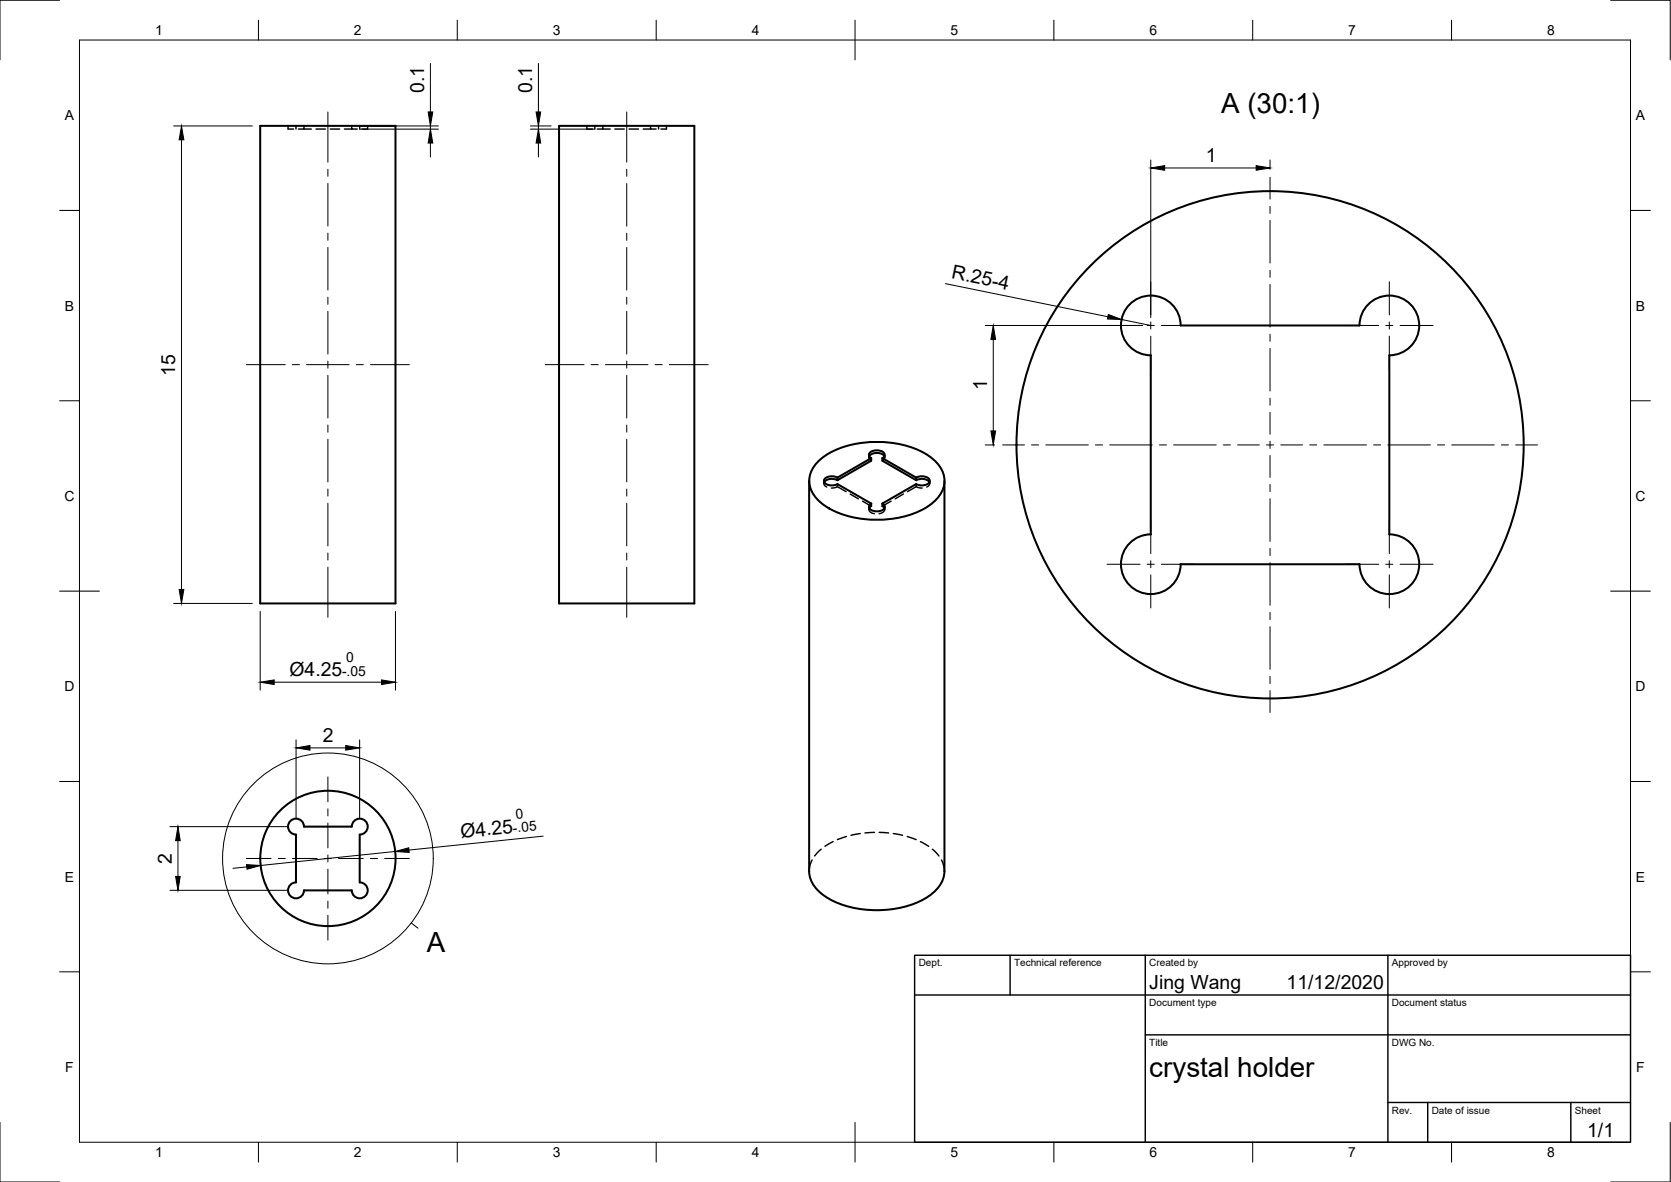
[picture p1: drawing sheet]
<svg xmlns="http://www.w3.org/2000/svg" width="420mm" height="297mm" viewBox="0 0 420 297" stroke-linecap="round" stroke-linejoin="round" font-family="sans-serif">
<!-- layer: Hidden -->
<g fill="none" stroke="#000" stroke-width=".36">
<path d="M72.4 31.6v.8h1.4M74.4 31.6v.8M76.4 31.6v.8h-1.4M76.4 32.4h1.9M79.5 32.4h2.3M83 32.4h2.4M86.6 32.4h1.8M88.4 31.6v.8h1.4M90.4 31.6v.8M92.4 31.6v.8h-1.4M147.6 31.6v.8h1.4M149.6 31.6v.8"/>
<path d="M151.6 31.6v.8h-1.4M151.6 32.4h1.8M154.6 32.4h2.4M158.2 32.4h2.3M161.7 32.4h1.9M163.6 31.6v.8h1.4M165.6 31.6v.8M167.6 31.6v.8h-1.4M218.5 114.3v.7M218.5 114.6v.7l.6 .5M222.4 114.6v.7l-.5 .5M222.5 114.3v.7"/>
<path d="M207.1 120.8v.7M207.2 121.2v.6l.7 .6M210.6 121.7v.6l-1.6 .3M210.6 122.3l2.1 1.3M213.8 124.1l2 1.3M216.9 125.9l2.2 1.3M218.5 127.4v.6M218.5 127.7a1.18 1.18 0 0 0 1.4 1.4M222.4 127.7a1.18 1.18 0 0 1-1.4 1.4M222.5 127.4v.6M224 125.9l-2.1 1.3M227.2 124.1l-2.1 1.3"/>
<path d="M230.4 121.7v.6l1.5 .3M230.4 122.3l-2.2 1.3M233.7 121.2v.6l-.7 .6M233.8 120.8v.7M204.2 216.1l-.6 1.5-.1 1.4M206.5 213.4l-1.7 1.7M209.5 211.5l-2.1 1.2M212.8 210.2l-2.2 .8M216.3 209.5l-2.3 .4M219.9 209.2l-2.4 .1M221.1 209.2l2.3 .1M224.6 209.5l2.3 .4"/>
<path d="M228.1 210.2l2.3 .8M231.4 211.5l2.1 1.2M234.4 213.4l1.7 1.7M236.7 216.1l.6 1.5 .2 1.4"/>
</g>
<!-- layer: Visible -->
<g fill="none" stroke="#000" stroke-width=".51">
<path d="M65.4 31.6h34v120h-34zM140.6 31.6h34v120h-34zM296.8 81.8h45a7.5 7.5 0 0 1 7.5-7.5 7.5 7.5 0 0 1 7.5 7.5 7.5 7.5 0 0 1-7.5 7.5v45M296.9 81.8a7.5 7.5 0 0 0-7.5-7.5 7.5 7.5 0 0 0-7.5 7.5 7.5 7.5 0 0 0 7.5 7.5l-.1 45M206 115.7a22.6 22.6 0 0 1 16.1-4.6 21.5 21.5 0 0 1 12.8 4.6 6.5 6.5 0 0 1 0 10.3 22.6 22.6 0 0 1-16 4.6 21.5 21.5 0 0 1-12.9-4.6 6.5 6.5 0 0 1 0-10.3zM218.6 114.6a2.64 2.64 0 0 1 3.8 0M219 115.1a.95 .95 0 0 1-.5-1.1 .95 .95 0 0 1 1-.7l1-.1a1.63 1.63 0 0 1 1.9 1.3l-.5 .6M219.1 115.1v.7l-8.5 4.9M219.1 115.1l-8.5 4.9M221.9 115.1v.7l8.5 4.9M221.9 115.1l8.5 4.9M203.5 120.8v98.1a8.8 8.8 0 0 0 5.6 7.3 26.6 26.6 0 0 0 24-.7 8.3 8.3 0 0 0 4.4-6.6v-98.1"/>
<path d="M210.6 120v.7M210.6 120a2.61 2.61 0 0 0-3.4 .7 1.63 1.63 0 0 0 2 1.3l1.4-.3 8.5 4.8M210.6 120.7a2.81 2.81 0 0 0-3.4 .5M219.1 126.5l-.1 .7-.5 .5M219.1 126.5a.95 .95 0 0 0-.6 1.1 .95 .95 0 0 0 1 .8l1 .1a1.63 1.63 0 0 0 2-1.3l-.6-.7M221.9 126.5v.7l.5 .5M230.4 120v.7M230.4 120a2.61 2.61 0 0 1 3.4 .7 1.63 1.63 0 0 1-2 1.3l-1.4-.3-8.5 4.8M230.4 120.7a2.81 2.81 0 0 1 3.3 .5M289.4 134.3a7.5 7.5 0 0 0-7.5 7.5 7.5 7.5 0 0 0 7.5 7.5 7.5 7.5 0 0 0 7.5-7.5M349.3 134.3a7.5 7.5 0 0 1 7.5 7.5 7.5 7.5 0 0 1-7.5 7.5 7.5 7.5 0 0 1-7.5-7.5h-45M74.4 209.7v12a2 2 0 0 0-2 2 2 2 0 0 0 2 2 2 2 0 0 0 2-2"/>
<path d="M90.4 209.7l.1 12a2 2 0 0 1 2 2 2 2 0 0 1-2 2 2 2 0 0 1-2-2M90.5 209.7a2 2 0 0 0 2-2 2 2 0 0 0-2-2 2 2 0 0 0-2 2h-12.1a2 2 0 0 0-2-2 2 2 0 0 0-2 2 2 2 0 0 0 2 2M76.4 223.8h12"/>
<circle cx="319.3" cy="111.8" r="63.8"/>
<circle cx="82.5" cy="215.7" r="17"/>
</g>
<!-- layer: Border -->
<g fill="none" stroke="#000" stroke-width=".25">
<path d="M15 .1h-15v15M20 10.1h390v276.9h-390zM65 5.1v5M115 5.1v5M165 5.1v5M215 5.1v10M265 5.1v5M315 5.1v5M365 5.1v5M405 .1h15v15M15 52.9h5M410 52.9h5"/>
<path d="M15 100.7h5M410 100.7h5M15 148.6h10M405 148.6h10M15 196.4h5M410 196.4h5M15 244.2h5M410 244.2h5M0 282.1v14.9h15M65 287v5M115 287v5M165 287v5"/>
<path d="M215 282.1v9.9M265 287v5M315 287v5M365 287v5M420 282.1v14.9h-15"/>
</g>
<!-- layer: TitleBlock -->
<path d="M230 240.1h180v46.9h-180zM230 250h180M254 240.1v9.9M288 240.1v46.9M349 240.1v46.9M288 260.1h122M349 277.1h61M359 277.1v9.9M395 277.1v9.9" fill="none" stroke="#000" stroke-width=".36"/>
<!-- layer: Annotations -->
<g fill="none" stroke="#000" stroke-width=".25">
<path d="M103.4 232l1.7 1.2"/>
<circle cx="82.5" cy="215.7" r="26.5"/>
</g>
<!-- layer: Center Lines -->
<g fill="none" stroke="#000" stroke-width=".25">
<path d="M82.4 28.1v12.7M157.6 28.1v12.7M82.4 42.5v1.8M82.4 46.1v10.7M82.4 58.6v1.8M157.6 42.5v1.8M157.6 46.1v10.7M157.6 58.6v1.8M319.3 44.5v5.5M319.3 51.8v1.8M319.3 55.4v10.7M82.4 62.2v10.7"/>
<path d="M82.4 74.7v1.8M82.4 78.2v10.8M157.6 62.2v10.7M157.6 74.7v1.8M157.6 78.2v10.8M289.3 70.8v8.3M319.3 67.9v1.8M319.3 71.5v10.7M349.3 70.8v8.3M61.9 91.6h9.8M73.5 91.6h1.8M77.1 91.6h10.7"/>
<path d="M82.4 90.7v1.8M82.4 94.3v10.7M89.6 91.6h1.8M93.2 91.6h9.7M137.1 91.6h9.8M148.7 91.6h1.7M152.2 91.6h10.7M157.6 90.7v1.8M157.6 94.3v10.7M164.7 91.6h1.8M168.3 91.6h9.8M278.3 81.8h8.4"/>
<path d="M288.4 81.8h1.8M289.3 80.9v1.8M289.3 84.5v8.3M292 81.8h8.3M319.3 84v1.8M319.3 87.6v10.7M338.3 81.8h8.4M348.4 81.8h1.8M349.3 80.9v1.8M349.3 84.5v8.3M352 81.8h8.3M82.4 106.8v1.8"/>
<path d="M82.4 110.4v10.7M157.6 106.8v1.8M157.6 110.4v10.7M252.1 111.8h5.5M259.4 111.8h1.8M263 111.8h10.7M275.4 111.8h1.8M279 111.8h10.7M291.5 111.8h1.8M295.1 111.8h10.7M307.6 111.8h1.8M311.2 111.8h5.5"/>
<path d="M318.5 111.8h1.7M319.3 100.1v1.7M319.3 103.6v5.5M319.3 110.9v1.8M319.3 114.5v5.5M322 111.8h5.5M329.3 111.8h1.8M332.9 111.8h10.7M345.4 111.8h1.8M349 111.8h10.7M361.4 111.8h1.8M365 111.8h10.7"/>
<path d="M377.5 111.8h1.8M381.1 111.8h5.5M82.4 122.9v1.8M82.4 126.5v10.7M82.4 139v1.7M157.6 122.9v1.8M157.6 126.5v10.7M157.6 139v1.7M289.3 130.8v8.3M319.3 121.8v1.7M319.3 125.3v10.7M319.3 137.8v1.8"/>
<path d="M349.3 130.8v8.3M82.4 142.5v12.6M157.6 142.5v12.6M278.3 141.8h8.4M288.4 141.8h1.8M289.3 140.9v1.8M289.3 144.5v8.3M292 141.8h8.3M319.3 141.4v10.7M319.3 153.9v1.8M319.3 157.5v10.7M338.3 141.8h8.4"/>
<path d="M348.4 141.8h1.8M349.3 140.9v1.8M349.3 144.5v8.3M352 141.8h8.3M319.3 170v1.8M319.3 173.6v5.5M82.4 195.2v6.3M61.9 215.7h6.3M70 215.7h1.7M73.5 215.7h6.3M81.5 215.7h1.8M82.4 203.3v1.7"/>
<path d="M82.4 206.8v6.3M82.4 214.8v1.8M82.4 218.4v6.2M85.1 215.7h6.2M93.1 215.7h1.8M96.7 215.7h6.2M82.4 226.4v1.8M82.4 230v6.2"/>
</g>
<!-- layer: Dimensions -->
<g fill="none" stroke="#000" stroke-width=".25">
<path d="M108.2 15.9v12.2M135.4 15.9v12.2M43.6 31.7h19.8M45.6 35.1v113M90.4 31.7h19.8M90.4 32.5h19.8M108.2 31.7v.8M108.2 35.9v3.5M133.4 31.7h5.2M133.4 32.5h16.2M135.4 31.7v.8M135.4 35.9v3.5"/>
<path d="M289.3 40.2v39.6M292.8 42.2h23M319.3 40.2v2.4M237.7 71.3l40.9 8.3M247.7 81.8h39.6M249.7 85.3v23M282 80.3l7.3 1.5M247.7 111.8h2.4M43.6 151.6h19.8M65.4 153.6v19.8M99.4 153.6v19.8M68.9 171.4h27"/>
<path d="M74.4 185.9v19.8M77.9 187.9h9M90.4 185.9v19.8M42.7 207.7h29.7M44.7 211.3v8.9M62 217.9l-3.4 .3M99.3 214l-33.8 3.5M136.6 210.1l-33.8 3.5M42.7 223.7h29.7"/>
</g>
<g fill="#000" stroke="#000" stroke-width=".25">
<path d="M45.6 31.7l.6 3.4h-1.2zM108.2 32.5l.6 3.4h-1.1zM107.7 28.1h1.1l-.6 3.6zM135.4 32.5l.6 3.4h-1.2zM134.8 28.1h1.2l-.6 3.6zM289.3 42.2l3.5-.6v1.2zM315.8 41.6l3.5 .6-3.5 .6zM278.7 79l3.3 1.3-3.6-.1zM249.7 81.8l.6 3.5h-1.1zM249.2 108.3h1.1l-.6 3.5zM45 148.1h1.2l-.6 3.5zM65.4 171.4l3.5-.5v1.1z"/>
<path d="M95.9 170.9l3.5 .5-3.5 .6zM74.4 187.9l3.5-.5v1.1zM86.9 187.4l3.5 .5-3.5 .6zM44.7 207.7l.6 3.6h-1.1zM62 217.3l3.5 .2-3.4 .9zM99.3 214l3.5-1 .1 1.2zM44.2 220.2h1.1l-.6 3.5z"/>
</g>
<g font-size="7">
<text x="307" y="28.3">A (30:1)</text>
<text x="107.4" y="239.3">A</text>
<text x="289" y="270.6">crystal holder</text>
</g>
<g font-size="4.9">
<text x="106.7" y="23.4" transform="rotate(-90 106.7 23.4)">0.1</text>
<text x="133.8" y="23.4" transform="rotate(-90 133.8 23.4)">0.1</text>
<text x="303.2" y="40.7">1</text>
<text x="239.1" y="70" transform="rotate(12 239.1 70)">R.25-4</text>
<text x="44.1" y="94.5" transform="rotate(-90 44.1 94.5)">15</text>
<text x="248.2" y="98" transform="rotate(-90 248.2 98)">1</text>
<text x="72.8" y="169.8">Ø4.25</text>
<text x="81.1" y="186.4">2</text>
<text x="115.9" y="210.6" transform="rotate(-6 115.9 210.6)">Ø4.25</text>
<text x="43.2" y="217.1" transform="rotate(-90 43.2 217.1)">2</text>
<text x="289" y="248.5">Jing Wang</text>
<text x="323.5" y="248.5">11/12/2020</text>
<text x="399.1" y="285.7">1/1</text>
</g>
<g font-size="3.5">
<text x="39" y="8.8">1</text>
<text x="89" y="8.8">2</text>
<text x="139" y="8.8">3</text>
<text x="189" y="8.8">4</text>
<text x="239" y="8.8">5</text>
<text x="289" y="8.8">6</text>
<text x="339" y="8.8">7</text>
<text x="389" y="8.8">8</text>
<text x="16.3" y="30.2">A</text>
<text x="411.3" y="30.2">A</text>
<text x="16.3" y="78">B</text>
<text x="411.3" y="78">B</text>
<text x="16.2" y="125.9">C</text>
<text x="411.2" y="125.9">C</text>
<text x="87.1" y="166.4">0</text>
<text x="16.2" y="173.7">D</text>
<text x="86" y="169.8">-.05</text>
<text x="411.2" y="173.7">D</text>
<text x="129.1" y="209.3" transform="rotate(-6 129.1 209.3)">-.05</text>
<text x="129.8" y="205.8" transform="rotate(-6 129.8 205.8)">0</text>
<text x="16.3" y="221.6">E</text>
<text x="411.3" y="221.6">E</text>
<text x="16.4" y="269.4">F</text>
<text x="411.4" y="269.4">F</text>
<text x="39" y="290.8">1</text>
<text x="89" y="290.8">2</text>
<text x="139" y="290.8">3</text>
<text x="189" y="290.8">4</text>
<text x="239" y="290.8">5</text>
<text x="289" y="290.8">6</text>
<text x="339" y="290.8">7</text>
<text x="389" y="290.8">8</text>
</g>
<g font-size="2.5">
<text x="231" y="242.9">Dept.</text>
<text x="255" y="242.9">Technical reference</text>
<text x="289" y="242.9">Created by</text>
<text x="350" y="242.9">Approved by</text>
<text x="289" y="252.8">Document type</text>
<text x="350" y="252.8">Document status</text>
<text x="289" y="262.9">Title</text>
<text x="350" y="262.9">DWG No.</text>
<text x="350" y="279.9">Rev.</text>
<text x="360" y="279.9">Date of issue</text>
<text x="396" y="279.9">Sheet</text>
</g>
</svg>
